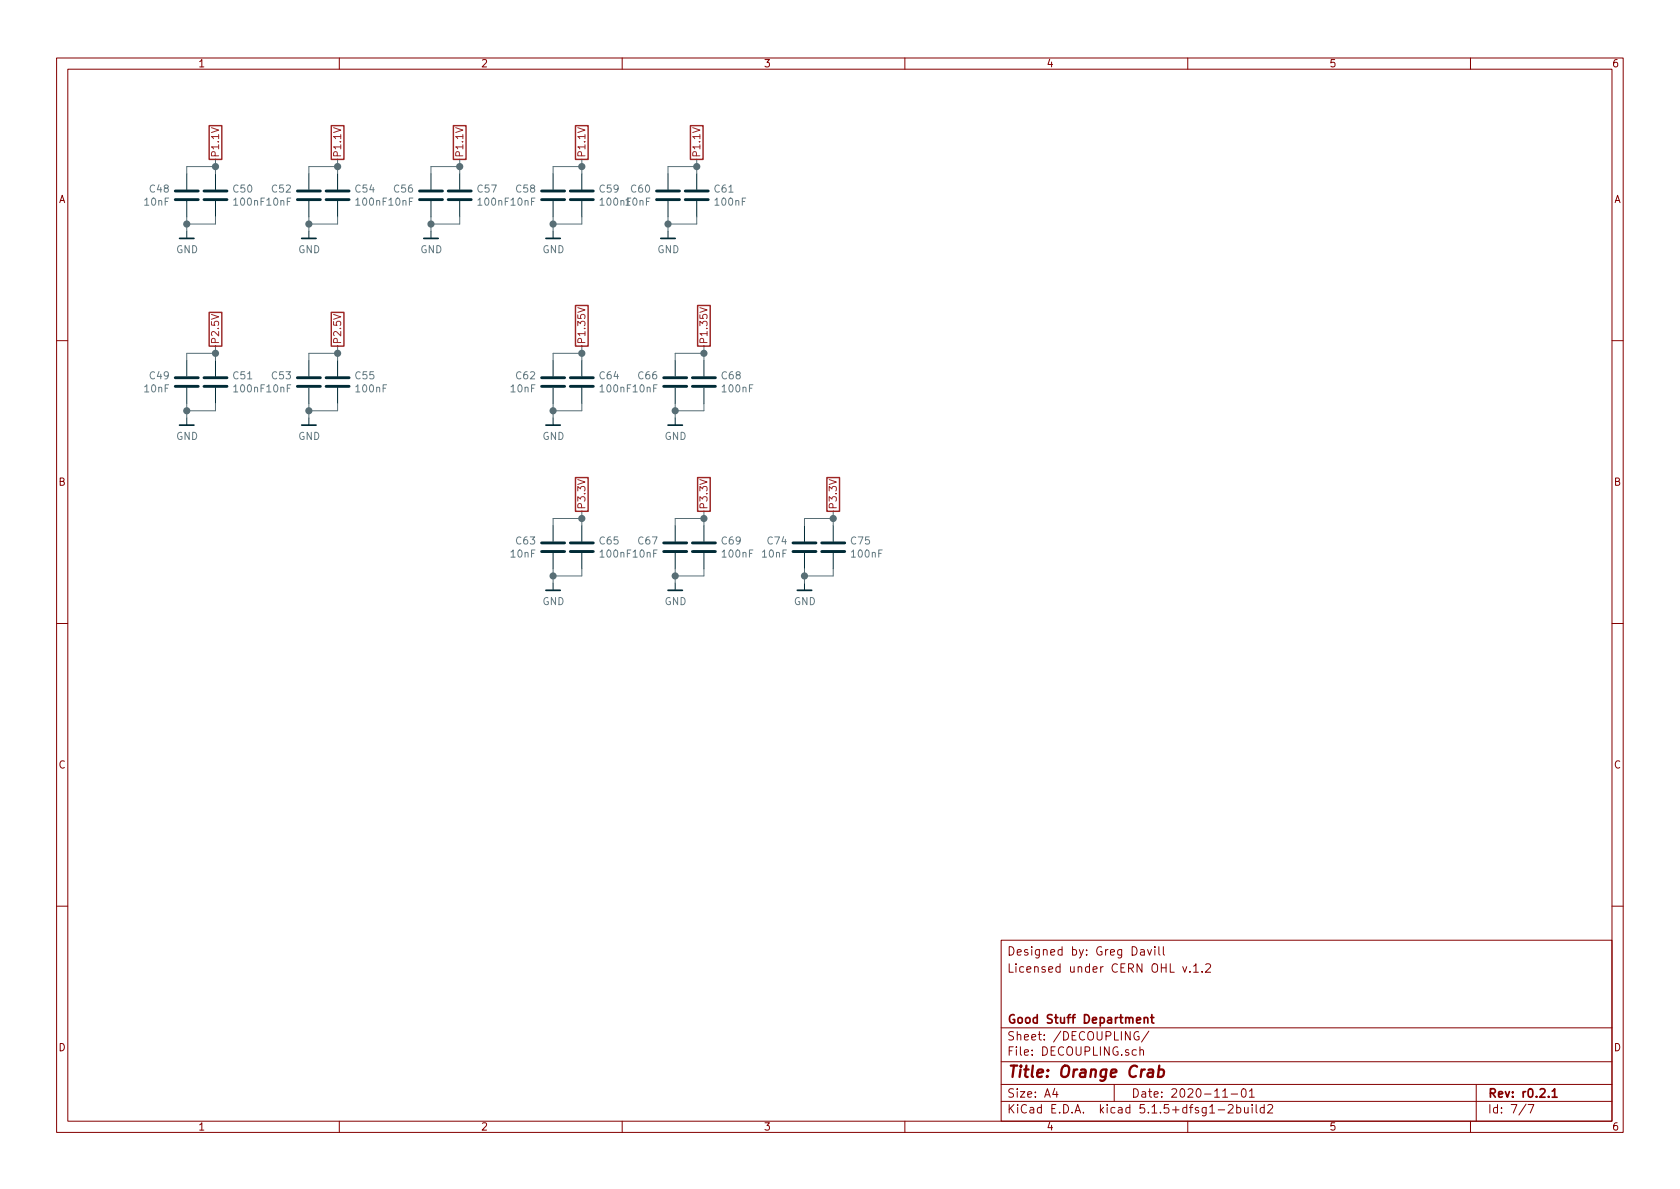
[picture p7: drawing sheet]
EESchema Schematic File Version 4
EELAYER 30 0
EELAYER END
$Descr A4 11693 8268
encoding utf-8
Sheet 7 7
Title "Orange Crab"
Date "2020-11-01"
Rev "r0.2.1"
Comp "Good Stuff Department"
Comment1 ""
Comment2 ""
Comment3 "Licensed under CERN OHL v.1.2"
Comment4 "Designed by: Greg Davill"
$EndDescr
$Comp
L Device:C C48
U 1 1
P 1300 1350
F 0 "C48" H 1185 1396 50  0000 R CNN
F 1 "10nF" H 1185 1305 50  0000 R CNN
F 2 "gkl_dipol:C_0201_0603Metric" H 1338 1200 50  0001 C CNN
F 3 "~" H 1300 1350 50  0001 C CNN
F 4 "Samsung Electro-Mechanics" H 1300 1350 50  0001 C CNN "Mfg"
F 5 "CL03B103KP3NNNC" H 1300 1350 50  0001 C CNN "PN"
F 6 "YAGEO" H 1300 1350 50  0001 C CNN "Mfg_1"
F 7 "CC0201KRX5R7BB103" H 1300 1350 50  0001 C CNN "PN_1"
	1    1300 1350
	1    0    0    -1  
$EndComp
$Comp
L gkl_power:GND #PWR0148
U 1 1
P 1300 1600
F 0 "#PWR0148" H 1300 1350 50  0001 C CNN
F 1 "GND" H 1303 1474 50  0000 C CNN
F 2 "" H 1200 1250 50  0001 C CNN
F 3 "" H 1300 1600 50  0001 C CNN
	1    1300 1600
	1    0    0    -1  
$EndComp
$Comp
L Device:C C50
U 1 1
P 1500 1350
F 0 "C50" H 1615 1396 50  0000 L CNN
F 1 "100nF" H 1615 1305 50  0000 L CNN
F 2 "gkl_dipol:C_0201_0603Metric" H 1538 1200 50  0001 C CNN
F 3 "~" H 1500 1350 50  0001 C CNN
F 4 "Samsung Electro-Mechanics" H 1500 1350 50  0001 C CNN "Mfg"
F 5 "CL03A104KQ3NNNC" H 1500 1350 50  0001 C CNN "PN"
F 6 "YAGEO" H 1500 1350 50  0001 C CNN "Mfg_1"
F 7 "CC0201KRX5R7BB104" H 1500 1350 50  0001 C CNN "PN_1"
	1    1500 1350
	1    0    0    -1  
$EndComp
Text GLabel 1500 1100 1    50   UnSpc ~ 0
P1.1V
Wire Wire Line
	1300 1200 1300 1150
Wire Wire Line
	1300 1150 1500 1150
Wire Wire Line
	1500 1150 1500 1100
Wire Wire Line
	1500 1200 1500 1150
Connection ~ 1500 1150
Wire Wire Line
	1300 1500 1300 1550
Wire Wire Line
	1300 1550 1500 1550
Wire Wire Line
	1500 1550 1500 1500
Connection ~ 1300 1550
Wire Wire Line
	1300 1550 1300 1600
$Comp
L Device:C C52
U 1 1
P 2150 1350
F 0 "C52" H 2035 1396 50  0000 R CNN
F 1 "10nF" H 2035 1305 50  0000 R CNN
F 2 "gkl_dipol:C_0201_0603Metric" H 2188 1200 50  0001 C CNN
F 3 "~" H 2150 1350 50  0001 C CNN
F 4 "Samsung Electro-Mechanics" H 2150 1350 50  0001 C CNN "Mfg"
F 5 "CL03B103KP3NNNC" H 2150 1350 50  0001 C CNN "PN"
F 6 "YAGEO" H 2150 1350 50  0001 C CNN "Mfg_1"
F 7 "CC0201KRX5R7BB103" H 2150 1350 50  0001 C CNN "PN_1"
	1    2150 1350
	1    0    0    -1  
$EndComp
$Comp
L gkl_power:GND #PWR0149
U 1 1
P 2150 1600
F 0 "#PWR0149" H 2150 1350 50  0001 C CNN
F 1 "GND" H 2153 1474 50  0000 C CNN
F 2 "" H 2050 1250 50  0001 C CNN
F 3 "" H 2150 1600 50  0001 C CNN
	1    2150 1600
	1    0    0    -1  
$EndComp
$Comp
L Device:C C54
U 1 1
P 2350 1350
F 0 "C54" H 2465 1396 50  0000 L CNN
F 1 "100nF" H 2465 1305 50  0000 L CNN
F 2 "gkl_dipol:C_0201_0603Metric" H 2388 1200 50  0001 C CNN
F 3 "~" H 2350 1350 50  0001 C CNN
F 4 "Samsung Electro-Mechanics" H 2350 1350 50  0001 C CNN "Mfg"
F 5 "CL03A104KQ3NNNC" H 2350 1350 50  0001 C CNN "PN"
F 6 "YAGEO" H 2350 1350 50  0001 C CNN "Mfg_1"
F 7 "CC0201KRX5R7BB104" H 2350 1350 50  0001 C CNN "PN_1"
	1    2350 1350
	1    0    0    -1  
$EndComp
Text GLabel 2350 1100 1    50   UnSpc ~ 0
P1.1V
Wire Wire Line
	2150 1200 2150 1150
Wire Wire Line
	2150 1150 2350 1150
Wire Wire Line
	2350 1150 2350 1100
Wire Wire Line
	2350 1200 2350 1150
Connection ~ 2350 1150
Wire Wire Line
	2150 1500 2150 1550
Wire Wire Line
	2150 1550 2350 1550
Wire Wire Line
	2350 1550 2350 1500
Connection ~ 2150 1550
Wire Wire Line
	2150 1550 2150 1600
$Comp
L Device:C C56
U 1 1
P 3000 1350
F 0 "C56" H 2885 1396 50  0000 R CNN
F 1 "10nF" H 2885 1305 50  0000 R CNN
F 2 "gkl_dipol:C_0201_0603Metric" H 3038 1200 50  0001 C CNN
F 3 "~" H 3000 1350 50  0001 C CNN
F 4 "Samsung Electro-Mechanics" H 3000 1350 50  0001 C CNN "Mfg"
F 5 "CL03B103KP3NNNC" H 3000 1350 50  0001 C CNN "PN"
F 6 "YAGEO" H 3000 1350 50  0001 C CNN "Mfg_1"
F 7 "CC0201KRX5R7BB103" H 3000 1350 50  0001 C CNN "PN_1"
	1    3000 1350
	1    0    0    -1  
$EndComp
$Comp
L gkl_power:GND #PWR0150
U 1 1
P 3000 1600
F 0 "#PWR0150" H 3000 1350 50  0001 C CNN
F 1 "GND" H 3003 1474 50  0000 C CNN
F 2 "" H 2900 1250 50  0001 C CNN
F 3 "" H 3000 1600 50  0001 C CNN
	1    3000 1600
	1    0    0    -1  
$EndComp
$Comp
L Device:C C57
U 1 1
P 3200 1350
F 0 "C57" H 3315 1396 50  0000 L CNN
F 1 "100nF" H 3315 1305 50  0000 L CNN
F 2 "gkl_dipol:C_0201_0603Metric" H 3238 1200 50  0001 C CNN
F 3 "~" H 3200 1350 50  0001 C CNN
F 4 "Samsung Electro-Mechanics" H 3200 1350 50  0001 C CNN "Mfg"
F 5 "CL03A104KQ3NNNC" H 3200 1350 50  0001 C CNN "PN"
F 6 "YAGEO" H 3200 1350 50  0001 C CNN "Mfg_1"
F 7 "CC0201KRX5R7BB104" H 3200 1350 50  0001 C CNN "PN_1"
	1    3200 1350
	1    0    0    -1  
$EndComp
Text GLabel 3200 1100 1    50   UnSpc ~ 0
P1.1V
Wire Wire Line
	3000 1200 3000 1150
Wire Wire Line
	3000 1150 3200 1150
Wire Wire Line
	3200 1150 3200 1100
Wire Wire Line
	3200 1200 3200 1150
Connection ~ 3200 1150
Wire Wire Line
	3000 1500 3000 1550
Wire Wire Line
	3000 1550 3200 1550
Wire Wire Line
	3200 1550 3200 1500
Connection ~ 3000 1550
Wire Wire Line
	3000 1550 3000 1600
$Comp
L Device:C C58
U 1 1
P 3850 1350
F 0 "C58" H 3735 1396 50  0000 R CNN
F 1 "10nF" H 3735 1305 50  0000 R CNN
F 2 "gkl_dipol:C_0201_0603Metric" H 3888 1200 50  0001 C CNN
F 3 "~" H 3850 1350 50  0001 C CNN
F 4 "Samsung Electro-Mechanics" H 3850 1350 50  0001 C CNN "Mfg"
F 5 "CL03B103KP3NNNC" H 3850 1350 50  0001 C CNN "PN"
F 6 "YAGEO" H 3850 1350 50  0001 C CNN "Mfg_1"
F 7 "CC0201KRX5R7BB103" H 3850 1350 50  0001 C CNN "PN_1"
	1    3850 1350
	1    0    0    -1  
$EndComp
$Comp
L gkl_power:GND #PWR0151
U 1 1
P 3850 1600
F 0 "#PWR0151" H 3850 1350 50  0001 C CNN
F 1 "GND" H 3853 1474 50  0000 C CNN
F 2 "" H 3750 1250 50  0001 C CNN
F 3 "" H 3850 1600 50  0001 C CNN
	1    3850 1600
	1    0    0    -1  
$EndComp
$Comp
L Device:C C59
U 1 1
P 4050 1350
F 0 "C59" H 4165 1396 50  0000 L CNN
F 1 "100nF" H 4165 1305 50  0000 L CNN
F 2 "gkl_dipol:C_0201_0603Metric" H 4088 1200 50  0001 C CNN
F 3 "~" H 4050 1350 50  0001 C CNN
F 4 "Samsung Electro-Mechanics" H 4050 1350 50  0001 C CNN "Mfg"
F 5 "CL03A104KQ3NNNC" H 4050 1350 50  0001 C CNN "PN"
F 6 "YAGEO" H 4050 1350 50  0001 C CNN "Mfg_1"
F 7 "CC0201KRX5R7BB104" H 4050 1350 50  0001 C CNN "PN_1"
	1    4050 1350
	1    0    0    -1  
$EndComp
Text GLabel 4050 1100 1    50   UnSpc ~ 0
P1.1V
Wire Wire Line
	3850 1200 3850 1150
Wire Wire Line
	3850 1150 4050 1150
Wire Wire Line
	4050 1150 4050 1100
Wire Wire Line
	4050 1200 4050 1150
Connection ~ 4050 1150
Wire Wire Line
	3850 1500 3850 1550
Wire Wire Line
	3850 1550 4050 1550
Wire Wire Line
	4050 1550 4050 1500
Connection ~ 3850 1550
Wire Wire Line
	3850 1550 3850 1600
$Comp
L Device:C C60
U 1 1
P 4650 1350
F 0 "C60" H 4535 1396 50  0000 R CNN
F 1 "10nF" H 4535 1305 50  0000 R CNN
F 2 "gkl_dipol:C_0201_0603Metric" H 4688 1200 50  0001 C CNN
F 3 "~" H 4650 1350 50  0001 C CNN
F 4 "Samsung Electro-Mechanics" H 4650 1350 50  0001 C CNN "Mfg"
F 5 "CL03B103KP3NNNC" H 4650 1350 50  0001 C CNN "PN"
F 6 "YAGEO" H 4650 1350 50  0001 C CNN "Mfg_1"
F 7 "CC0201KRX5R7BB103" H 4650 1350 50  0001 C CNN "PN_1"
	1    4650 1350
	1    0    0    -1  
$EndComp
$Comp
L gkl_power:GND #PWR0152
U 1 1
P 4650 1600
F 0 "#PWR0152" H 4650 1350 50  0001 C CNN
F 1 "GND" H 4653 1474 50  0000 C CNN
F 2 "" H 4550 1250 50  0001 C CNN
F 3 "" H 4650 1600 50  0001 C CNN
	1    4650 1600
	1    0    0    -1  
$EndComp
$Comp
L Device:C C61
U 1 1
P 4850 1350
F 0 "C61" H 4965 1396 50  0000 L CNN
F 1 "100nF" H 4965 1305 50  0000 L CNN
F 2 "gkl_dipol:C_0201_0603Metric" H 4888 1200 50  0001 C CNN
F 3 "~" H 4850 1350 50  0001 C CNN
F 4 "Samsung Electro-Mechanics" H 4850 1350 50  0001 C CNN "Mfg"
F 5 "CL03A104KQ3NNNC" H 4850 1350 50  0001 C CNN "PN"
F 6 "YAGEO" H 4850 1350 50  0001 C CNN "Mfg_1"
F 7 "CC0201KRX5R7BB104" H 4850 1350 50  0001 C CNN "PN_1"
	1    4850 1350
	1    0    0    -1  
$EndComp
Text GLabel 4850 1100 1    50   UnSpc ~ 0
P1.1V
Wire Wire Line
	4650 1200 4650 1150
Wire Wire Line
	4650 1150 4850 1150
Wire Wire Line
	4850 1150 4850 1100
Wire Wire Line
	4850 1200 4850 1150
Connection ~ 4850 1150
Wire Wire Line
	4650 1500 4650 1550
Wire Wire Line
	4650 1550 4850 1550
Wire Wire Line
	4850 1550 4850 1500
Connection ~ 4650 1550
Wire Wire Line
	4650 1550 4650 1600
$Comp
L Device:C C49
U 1 1
P 1300 2650
F 0 "C49" H 1185 2696 50  0000 R CNN
F 1 "10nF" H 1185 2605 50  0000 R CNN
F 2 "gkl_dipol:C_0201_0603Metric" H 1338 2500 50  0001 C CNN
F 3 "~" H 1300 2650 50  0001 C CNN
F 4 "Samsung Electro-Mechanics" H 1300 2650 50  0001 C CNN "Mfg"
F 5 "CL03B103KP3NNNC" H 1300 2650 50  0001 C CNN "PN"
F 6 "YAGEO" H 1300 2650 50  0001 C CNN "Mfg_1"
F 7 "CC0201KRX5R7BB103" H 1300 2650 50  0001 C CNN "PN_1"
	1    1300 2650
	1    0    0    -1  
$EndComp
$Comp
L gkl_power:GND #PWR0153
U 1 1
P 1300 2900
F 0 "#PWR0153" H 1300 2650 50  0001 C CNN
F 1 "GND" H 1303 2774 50  0000 C CNN
F 2 "" H 1200 2550 50  0001 C CNN
F 3 "" H 1300 2900 50  0001 C CNN
	1    1300 2900
	1    0    0    -1  
$EndComp
$Comp
L Device:C C51
U 1 1
P 1500 2650
F 0 "C51" H 1615 2696 50  0000 L CNN
F 1 "100nF" H 1615 2605 50  0000 L CNN
F 2 "gkl_dipol:C_0201_0603Metric" H 1538 2500 50  0001 C CNN
F 3 "~" H 1500 2650 50  0001 C CNN
F 4 "Samsung Electro-Mechanics" H 1500 2650 50  0001 C CNN "Mfg"
F 5 "CL03A104KQ3NNNC" H 1500 2650 50  0001 C CNN "PN"
F 6 "YAGEO" H 1500 2650 50  0001 C CNN "Mfg_1"
F 7 "CC0201KRX5R7BB104" H 1500 2650 50  0001 C CNN "PN_1"
	1    1500 2650
	1    0    0    -1  
$EndComp
Text GLabel 1500 2400 1    50   UnSpc ~ 0
P2.5V
Wire Wire Line
	1300 2500 1300 2450
Wire Wire Line
	1300 2450 1500 2450
Wire Wire Line
	1500 2450 1500 2400
Wire Wire Line
	1500 2500 1500 2450
Connection ~ 1500 2450
Wire Wire Line
	1300 2800 1300 2850
Wire Wire Line
	1300 2850 1500 2850
Wire Wire Line
	1500 2850 1500 2800
Connection ~ 1300 2850
Wire Wire Line
	1300 2850 1300 2900
$Comp
L Device:C C53
U 1 1
P 2150 2650
F 0 "C53" H 2035 2696 50  0000 R CNN
F 1 "10nF" H 2035 2605 50  0000 R CNN
F 2 "gkl_dipol:C_0201_0603Metric" H 2188 2500 50  0001 C CNN
F 3 "~" H 2150 2650 50  0001 C CNN
F 4 "Samsung Electro-Mechanics" H 2150 2650 50  0001 C CNN "Mfg"
F 5 "CL03B103KP3NNNC" H 2150 2650 50  0001 C CNN "PN"
F 6 "YAGEO" H 2150 2650 50  0001 C CNN "Mfg_1"
F 7 "CC0201KRX5R7BB103" H 2150 2650 50  0001 C CNN "PN_1"
	1    2150 2650
	1    0    0    -1  
$EndComp
$Comp
L gkl_power:GND #PWR0154
U 1 1
P 2150 2900
F 0 "#PWR0154" H 2150 2650 50  0001 C CNN
F 1 "GND" H 2153 2774 50  0000 C CNN
F 2 "" H 2050 2550 50  0001 C CNN
F 3 "" H 2150 2900 50  0001 C CNN
	1    2150 2900
	1    0    0    -1  
$EndComp
$Comp
L Device:C C55
U 1 1
P 2350 2650
F 0 "C55" H 2465 2696 50  0000 L CNN
F 1 "100nF" H 2465 2605 50  0000 L CNN
F 2 "gkl_dipol:C_0201_0603Metric" H 2388 2500 50  0001 C CNN
F 3 "~" H 2350 2650 50  0001 C CNN
F 4 "Samsung Electro-Mechanics" H 2350 2650 50  0001 C CNN "Mfg"
F 5 "CL03A104KQ3NNNC" H 2350 2650 50  0001 C CNN "PN"
F 6 "YAGEO" H 2350 2650 50  0001 C CNN "Mfg_1"
F 7 "CC0201KRX5R7BB104" H 2350 2650 50  0001 C CNN "PN_1"
	1    2350 2650
	1    0    0    -1  
$EndComp
Text GLabel 2350 2400 1    50   UnSpc ~ 0
P2.5V
Wire Wire Line
	2150 2500 2150 2450
Wire Wire Line
	2150 2450 2350 2450
Wire Wire Line
	2350 2450 2350 2400
Wire Wire Line
	2350 2500 2350 2450
Connection ~ 2350 2450
Wire Wire Line
	2150 2800 2150 2850
Wire Wire Line
	2150 2850 2350 2850
Wire Wire Line
	2350 2850 2350 2800
Connection ~ 2150 2850
Wire Wire Line
	2150 2850 2150 2900
$Comp
L Device:C C62
U 1 1
P 3850 2650
F 0 "C62" H 3735 2696 50  0000 R CNN
F 1 "10nF" H 3735 2605 50  0000 R CNN
F 2 "gkl_dipol:C_0201_0603Metric" H 3888 2500 50  0001 C CNN
F 3 "~" H 3850 2650 50  0001 C CNN
F 4 "Samsung Electro-Mechanics" H 3850 2650 50  0001 C CNN "Mfg"
F 5 "CL03B103KP3NNNC" H 3850 2650 50  0001 C CNN "PN"
F 6 "YAGEO" H 3850 2650 50  0001 C CNN "Mfg_1"
F 7 "CC0201KRX5R7BB103" H 3850 2650 50  0001 C CNN "PN_1"
	1    3850 2650
	1    0    0    -1  
$EndComp
$Comp
L gkl_power:GND #PWR0155
U 1 1
P 3850 2900
F 0 "#PWR0155" H 3850 2650 50  0001 C CNN
F 1 "GND" H 3853 2774 50  0000 C CNN
F 2 "" H 3750 2550 50  0001 C CNN
F 3 "" H 3850 2900 50  0001 C CNN
	1    3850 2900
	1    0    0    -1  
$EndComp
$Comp
L Device:C C64
U 1 1
P 4050 2650
F 0 "C64" H 4165 2696 50  0000 L CNN
F 1 "100nF" H 4165 2605 50  0000 L CNN
F 2 "gkl_dipol:C_0201_0603Metric" H 4088 2500 50  0001 C CNN
F 3 "~" H 4050 2650 50  0001 C CNN
F 4 "Samsung Electro-Mechanics" H 4050 2650 50  0001 C CNN "Mfg"
F 5 "CL03A104KQ3NNNC" H 4050 2650 50  0001 C CNN "PN"
F 6 "YAGEO" H 4050 2650 50  0001 C CNN "Mfg_1"
F 7 "CC0201KRX5R7BB104" H 4050 2650 50  0001 C CNN "PN_1"
	1    4050 2650
	1    0    0    -1  
$EndComp
Text GLabel 4050 2400 1    50   UnSpc ~ 0
P1.35V
Wire Wire Line
	3850 2500 3850 2450
Wire Wire Line
	3850 2450 4050 2450
Wire Wire Line
	4050 2450 4050 2400
Wire Wire Line
	4050 2500 4050 2450
Connection ~ 4050 2450
Wire Wire Line
	3850 2800 3850 2850
Wire Wire Line
	3850 2850 4050 2850
Wire Wire Line
	4050 2850 4050 2800
Connection ~ 3850 2850
Wire Wire Line
	3850 2850 3850 2900
$Comp
L Device:C C66
U 1 1
P 4700 2650
F 0 "C66" H 4585 2696 50  0000 R CNN
F 1 "10nF" H 4585 2605 50  0000 R CNN
F 2 "gkl_dipol:C_0201_0603Metric" H 4738 2500 50  0001 C CNN
F 3 "~" H 4700 2650 50  0001 C CNN
F 4 "Samsung Electro-Mechanics" H 4700 2650 50  0001 C CNN "Mfg"
F 5 "CL03B103KP3NNNC" H 4700 2650 50  0001 C CNN "PN"
F 6 "YAGEO" H 4700 2650 50  0001 C CNN "Mfg_1"
F 7 "CC0201KRX5R7BB103" H 4700 2650 50  0001 C CNN "PN_1"
	1    4700 2650
	1    0    0    -1  
$EndComp
$Comp
L gkl_power:GND #PWR0156
U 1 1
P 4700 2900
F 0 "#PWR0156" H 4700 2650 50  0001 C CNN
F 1 "GND" H 4703 2774 50  0000 C CNN
F 2 "" H 4600 2550 50  0001 C CNN
F 3 "" H 4700 2900 50  0001 C CNN
	1    4700 2900
	1    0    0    -1  
$EndComp
$Comp
L Device:C C68
U 1 1
P 4900 2650
F 0 "C68" H 5015 2696 50  0000 L CNN
F 1 "100nF" H 5015 2605 50  0000 L CNN
F 2 "gkl_dipol:C_0201_0603Metric" H 4938 2500 50  0001 C CNN
F 3 "~" H 4900 2650 50  0001 C CNN
F 4 "Samsung Electro-Mechanics" H 4900 2650 50  0001 C CNN "Mfg"
F 5 "CL03A104KQ3NNNC" H 4900 2650 50  0001 C CNN "PN"
F 6 "YAGEO" H 4900 2650 50  0001 C CNN "Mfg_1"
F 7 "CC0201KRX5R7BB104" H 4900 2650 50  0001 C CNN "PN_1"
	1    4900 2650
	1    0    0    -1  
$EndComp
Text GLabel 4900 2400 1    50   UnSpc ~ 0
P1.35V
Wire Wire Line
	4700 2500 4700 2450
Wire Wire Line
	4700 2450 4900 2450
Wire Wire Line
	4900 2450 4900 2400
Wire Wire Line
	4900 2500 4900 2450
Connection ~ 4900 2450
Wire Wire Line
	4700 2800 4700 2850
Wire Wire Line
	4700 2850 4900 2850
Wire Wire Line
	4900 2850 4900 2800
Connection ~ 4700 2850
Wire Wire Line
	4700 2850 4700 2900
$Comp
L Device:C C63
U 1 1
P 3850 3800
F 0 "C63" H 3735 3846 50  0000 R CNN
F 1 "10nF" H 3735 3755 50  0000 R CNN
F 2 "gkl_dipol:C_0201_0603Metric" H 3888 3650 50  0001 C CNN
F 3 "~" H 3850 3800 50  0001 C CNN
F 4 "Samsung Electro-Mechanics" H 3850 3800 50  0001 C CNN "Mfg"
F 5 "CL03B103KP3NNNC" H 3850 3800 50  0001 C CNN "PN"
F 6 "YAGEO" H 3850 3800 50  0001 C CNN "Mfg_1"
F 7 "CC0201KRX5R7BB103" H 3850 3800 50  0001 C CNN "PN_1"
	1    3850 3800
	1    0    0    -1  
$EndComp
$Comp
L gkl_power:GND #PWR0157
U 1 1
P 3850 4050
F 0 "#PWR0157" H 3850 3800 50  0001 C CNN
F 1 "GND" H 3853 3924 50  0000 C CNN
F 2 "" H 3750 3700 50  0001 C CNN
F 3 "" H 3850 4050 50  0001 C CNN
	1    3850 4050
	1    0    0    -1  
$EndComp
$Comp
L Device:C C65
U 1 1
P 4050 3800
F 0 "C65" H 4165 3846 50  0000 L CNN
F 1 "100nF" H 4165 3755 50  0000 L CNN
F 2 "gkl_dipol:C_0201_0603Metric" H 4088 3650 50  0001 C CNN
F 3 "~" H 4050 3800 50  0001 C CNN
F 4 "Samsung Electro-Mechanics" H 4050 3800 50  0001 C CNN "Mfg"
F 5 "CL03A104KQ3NNNC" H 4050 3800 50  0001 C CNN "PN"
F 6 "YAGEO" H 4050 3800 50  0001 C CNN "Mfg_1"
F 7 "CC0201KRX5R7BB104" H 4050 3800 50  0001 C CNN "PN_1"
	1    4050 3800
	1    0    0    -1  
$EndComp
Text GLabel 4050 3550 1    50   UnSpc ~ 0
P3.3V
Wire Wire Line
	3850 3650 3850 3600
Wire Wire Line
	3850 3600 4050 3600
Wire Wire Line
	4050 3600 4050 3550
Wire Wire Line
	4050 3650 4050 3600
Connection ~ 4050 3600
Wire Wire Line
	3850 3950 3850 4000
Wire Wire Line
	3850 4000 4050 4000
Wire Wire Line
	4050 4000 4050 3950
Connection ~ 3850 4000
Wire Wire Line
	3850 4000 3850 4050
$Comp
L Device:C C67
U 1 1
P 4700 3800
F 0 "C67" H 4585 3846 50  0000 R CNN
F 1 "10nF" H 4585 3755 50  0000 R CNN
F 2 "gkl_dipol:C_0201_0603Metric" H 4738 3650 50  0001 C CNN
F 3 "~" H 4700 3800 50  0001 C CNN
F 4 "Samsung Electro-Mechanics" H 4700 3800 50  0001 C CNN "Mfg"
F 5 "CL03B103KP3NNNC" H 4700 3800 50  0001 C CNN "PN"
F 6 "YAGEO" H 4700 3800 50  0001 C CNN "Mfg_1"
F 7 "CC0201KRX5R7BB103" H 4700 3800 50  0001 C CNN "PN_1"
	1    4700 3800
	1    0    0    -1  
$EndComp
$Comp
L gkl_power:GND #PWR0158
U 1 1
P 4700 4050
F 0 "#PWR0158" H 4700 3800 50  0001 C CNN
F 1 "GND" H 4703 3924 50  0000 C CNN
F 2 "" H 4600 3700 50  0001 C CNN
F 3 "" H 4700 4050 50  0001 C CNN
	1    4700 4050
	1    0    0    -1  
$EndComp
$Comp
L Device:C C69
U 1 1
P 4900 3800
F 0 "C69" H 5015 3846 50  0000 L CNN
F 1 "100nF" H 5015 3755 50  0000 L CNN
F 2 "gkl_dipol:C_0201_0603Metric" H 4938 3650 50  0001 C CNN
F 3 "~" H 4900 3800 50  0001 C CNN
F 4 "Samsung Electro-Mechanics" H 4900 3800 50  0001 C CNN "Mfg"
F 5 "CL03A104KQ3NNNC" H 4900 3800 50  0001 C CNN "PN"
F 6 "YAGEO" H 4900 3800 50  0001 C CNN "Mfg_1"
F 7 "CC0201KRX5R7BB104" H 4900 3800 50  0001 C CNN "PN_1"
	1    4900 3800
	1    0    0    -1  
$EndComp
Text GLabel 4900 3550 1    50   UnSpc ~ 0
P3.3V
Wire Wire Line
	4700 3650 4700 3600
Wire Wire Line
	4700 3600 4900 3600
Wire Wire Line
	4900 3600 4900 3550
Wire Wire Line
	4900 3650 4900 3600
Connection ~ 4900 3600
Wire Wire Line
	4700 3950 4700 4000
Wire Wire Line
	4700 4000 4900 4000
Wire Wire Line
	4900 4000 4900 3950
Connection ~ 4700 4000
Wire Wire Line
	4700 4000 4700 4050
$Comp
L Device:C C74
U 1 1
P 5600 3800
F 0 "C74" H 5485 3846 50  0000 R CNN
F 1 "10nF" H 5485 3755 50  0000 R CNN
F 2 "gkl_dipol:C_0201_0603Metric" H 5638 3650 50  0001 C CNN
F 3 "~" H 5600 3800 50  0001 C CNN
F 4 "Samsung Electro-Mechanics" H 5600 3800 50  0001 C CNN "Mfg"
F 5 "CL03B103KP3NNNC" H 5600 3800 50  0001 C CNN "PN"
F 6 "YAGEO" H 5600 3800 50  0001 C CNN "Mfg_1"
F 7 "CC0201KRX5R7BB103" H 5600 3800 50  0001 C CNN "PN_1"
	1    5600 3800
	1    0    0    -1  
$EndComp
$Comp
L gkl_power:GND #PWR0163
U 1 1
P 5600 4050
F 0 "#PWR0163" H 5600 3800 50  0001 C CNN
F 1 "GND" H 5603 3924 50  0000 C CNN
F 2 "" H 5500 3700 50  0001 C CNN
F 3 "" H 5600 4050 50  0001 C CNN
	1    5600 4050
	1    0    0    -1  
$EndComp
$Comp
L Device:C C75
U 1 1
P 5800 3800
F 0 "C75" H 5915 3846 50  0000 L CNN
F 1 "100nF" H 5915 3755 50  0000 L CNN
F 2 "gkl_dipol:C_0201_0603Metric" H 5838 3650 50  0001 C CNN
F 3 "~" H 5800 3800 50  0001 C CNN
F 4 "Samsung Electro-Mechanics" H 5800 3800 50  0001 C CNN "Mfg"
F 5 "CL03A104KQ3NNNC" H 5800 3800 50  0001 C CNN "PN"
F 6 "YAGEO" H 5800 3800 50  0001 C CNN "Mfg_1"
F 7 "CC0201KRX5R7BB104" H 5800 3800 50  0001 C CNN "PN_1"
	1    5800 3800
	1    0    0    -1  
$EndComp
Text GLabel 5800 3550 1    50   UnSpc ~ 0
P3.3V
Wire Wire Line
	5600 3650 5600 3600
Wire Wire Line
	5600 3600 5800 3600
Wire Wire Line
	5800 3600 5800 3550
Wire Wire Line
	5800 3650 5800 3600
Connection ~ 5800 3600
Wire Wire Line
	5600 3950 5600 4000
Wire Wire Line
	5600 4000 5800 4000
Wire Wire Line
	5800 4000 5800 3950
Connection ~ 5600 4000
Wire Wire Line
	5600 4000 5600 4050
$EndSCHEMATC
